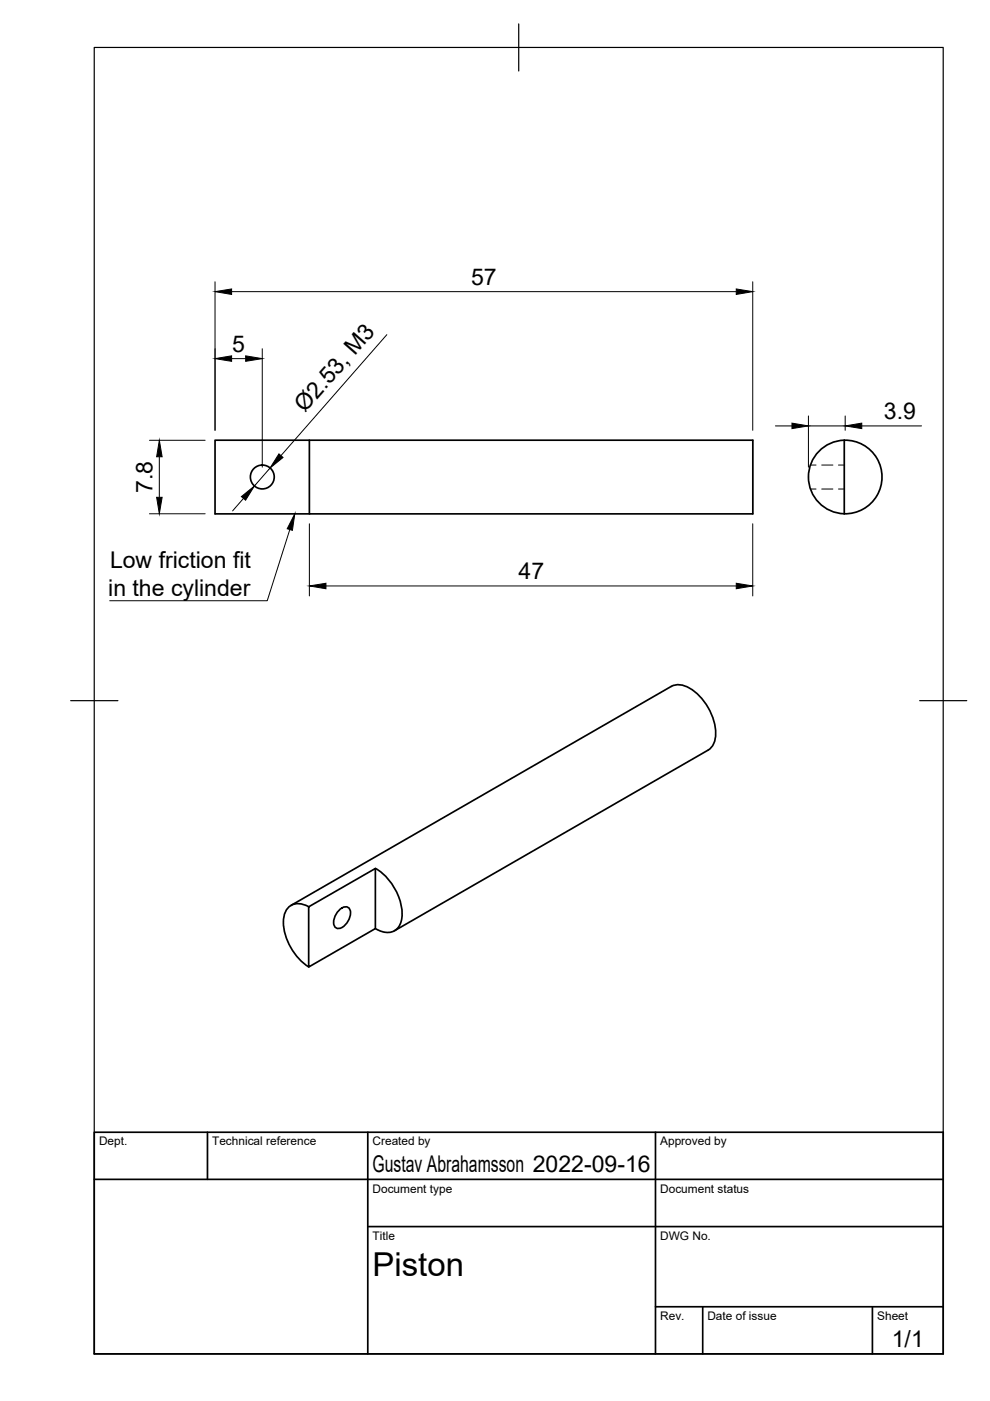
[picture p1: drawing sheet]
<svg xmlns="http://www.w3.org/2000/svg" width="210mm" height="297mm" viewBox="0 0 210 297" stroke-linecap="round" stroke-linejoin="round" font-family="sans-serif">
<!-- layer: Visible -->
<g fill="none" stroke="#000" stroke-width=".36">
<path d="M65.6 93.3h94v15.7h-94v-15.7h-20v15.7h20M179 93.3v15.7M179 93.3a7.8 7.8 0 0 1 8 7.8 7.8 7.8 0 0 1-8 7.8M179 93.3a7.8 7.8 0 0 0-7.6 7.8 7.8 7.8 0 0 0 7.6 7.8M61.7 192l80.6-46.5a4.4 4.4 0 0 1 4.8 1 11.9 11.9 0 0 1 4.6 9.9 3.5 3.5 0 0 1-1.6 2.6l-66.5 38.3M65.4 192.3l14.2-8.2v12.8l-14.2 8.1zM65.5 192.2a3.3 3.3 0 0 0-4.8 .8 8.4 8.4 0 0 0 .7 7.4 11.6 11.6 0 0 0 4.1 4.6M72 192.8a1.39 1.39 0 0 1 2.1-.2 3.3 3.3 0 0 1-2.5 4.3 1.28 1.28 0 0 1-.8-1.9 4.2 4.2 0 0 1 1.2-2.2zM79.6 184.1a11.9 11.9 0 0 1 5.6 10.5 3.2 3.2 0 0 1-4.9 2.7l-.7-.4"/>
<circle cx="55.6" cy="101.1" r="2.53"/>
</g>
<!-- layer: Hidden -->
<path d="M171.8 98.6h1.2M174.2 98.6h2.4M177.8 98.6h1.2M171.8 103.7h1.2M174.2 103.7h2.4M177.8 103.7h1.2" fill="none" stroke="#000" stroke-width=".21"/>
<!-- layer: Border -->
<path d="M20 10.1h180v276.9h-180zM110 5.1v10M15 148.6h10M195 148.6h10" fill="none" stroke="#000" stroke-width=".25"/>
<!-- layer: TitleBlock -->
<path d="M20 240.1h180v46.9h-180zM20 250h180M44 240.1v9.9M78 240.1v46.9M139 240.1v46.9M78 260.1h122M139 277.1h61M149 277.1v9.9M185 277.1v9.9" fill="none" stroke="#000" stroke-width=".36"/>
<!-- layer: Dimensions -->
<g fill="none" stroke="#000" stroke-width=".21">
<path d="M45.6 59.7v31.5M159.6 59.7v31.5M49.1 76h3M49.1 61.8h107M55.6 73.9v25.1M82 71l-22.4 25.6M31.7 93.4h11.8M33.8 96.8v8.6M57.3 99.2l-3.4 3.8M164.4 90.3h3.5M171.4 88.2v10.8M171.4 90.3h7.8"/>
<path d="M179.2 88.2v3M182.7 90.3h12.7M31.7 108.9h11.8M51.6 105.7l-2.3 2.6M65.6 111v15.4M159.6 111v15.4M69.1 124.2h87"/>
</g>
<path d="M45.6 76l3.5-.6v1.2zM45.6 61.8l3.5-.5v1.1zM52.1 75.4l3.5 .6-3.5 .6zM156.1 61.3l3.5 .5-3.5 .6zM33.8 93.4l.6 3.4h-1.2zM59.1 96.2l.9 .8-2.7 2.2zM167.9 89.7l3.5 .6-3.5 .6zM179.2 90.3l3.5-.6v1.2zM33.2 105.4h1.2l-.6 3.5zM51.2 105.3l2.7-2.3-1.8 3.1zM65.6 124.2l3.5-.5v1.1zM156.1 123.7l3.5 .5-3.5 .6z" fill="#000" stroke="#000" stroke-width=".21"/>
<!-- layer: Annotations -->
<path d="M62.5 108.9l-.5 3.5-1.1-.3z" fill="#000" stroke="#000" stroke-width=".21"/>
<path d="M61.4 112.3l-4.7 15.1h-33.4" fill="none" stroke="#000" stroke-width=".21"/>
<text font-size="7" x="79" y="270.6">Piston</text>
<g font-size="4.9">
<text x="99.9" y="60.4">57</text>
<text x="49.2" y="74.6">5</text>
<text x="64.6" y="87.6" transform="rotate(-49 64.6 87.6)">Ø2.53, M3</text>
<text x="187.4" y="88.8">3.9</text>
<text x="32.3" y="104.5" transform="rotate(-90 32.3 104.5)">7.8</text>
<text x="23.3" y="120.5">Low friction fit</text>
<text x="110" y="122.8">47</text>
<text x="22.9" y="126.4">in the cylinder</text>
<text x="79" y="248.5">Gustav Abrahamsson 2022-09-16</text>
<text x="189.1" y="285.7">1/1</text>
</g>
<g font-size="2.5">
<text x="21" y="242.9">Dept.</text>
<text x="45" y="242.9">Technical reference</text>
<text x="79" y="242.9">Created by</text>
<text x="140" y="242.9">Approved by</text>
<text x="79" y="252.8">Document type</text>
<text x="140" y="252.8">Document status</text>
<text x="79" y="262.9">Title</text>
<text x="140" y="262.9">DWG No.</text>
<text x="140" y="279.9">Rev.</text>
<text x="150" y="279.9">Date of issue</text>
<text x="186" y="279.9">Sheet</text>
</g>
</svg>
